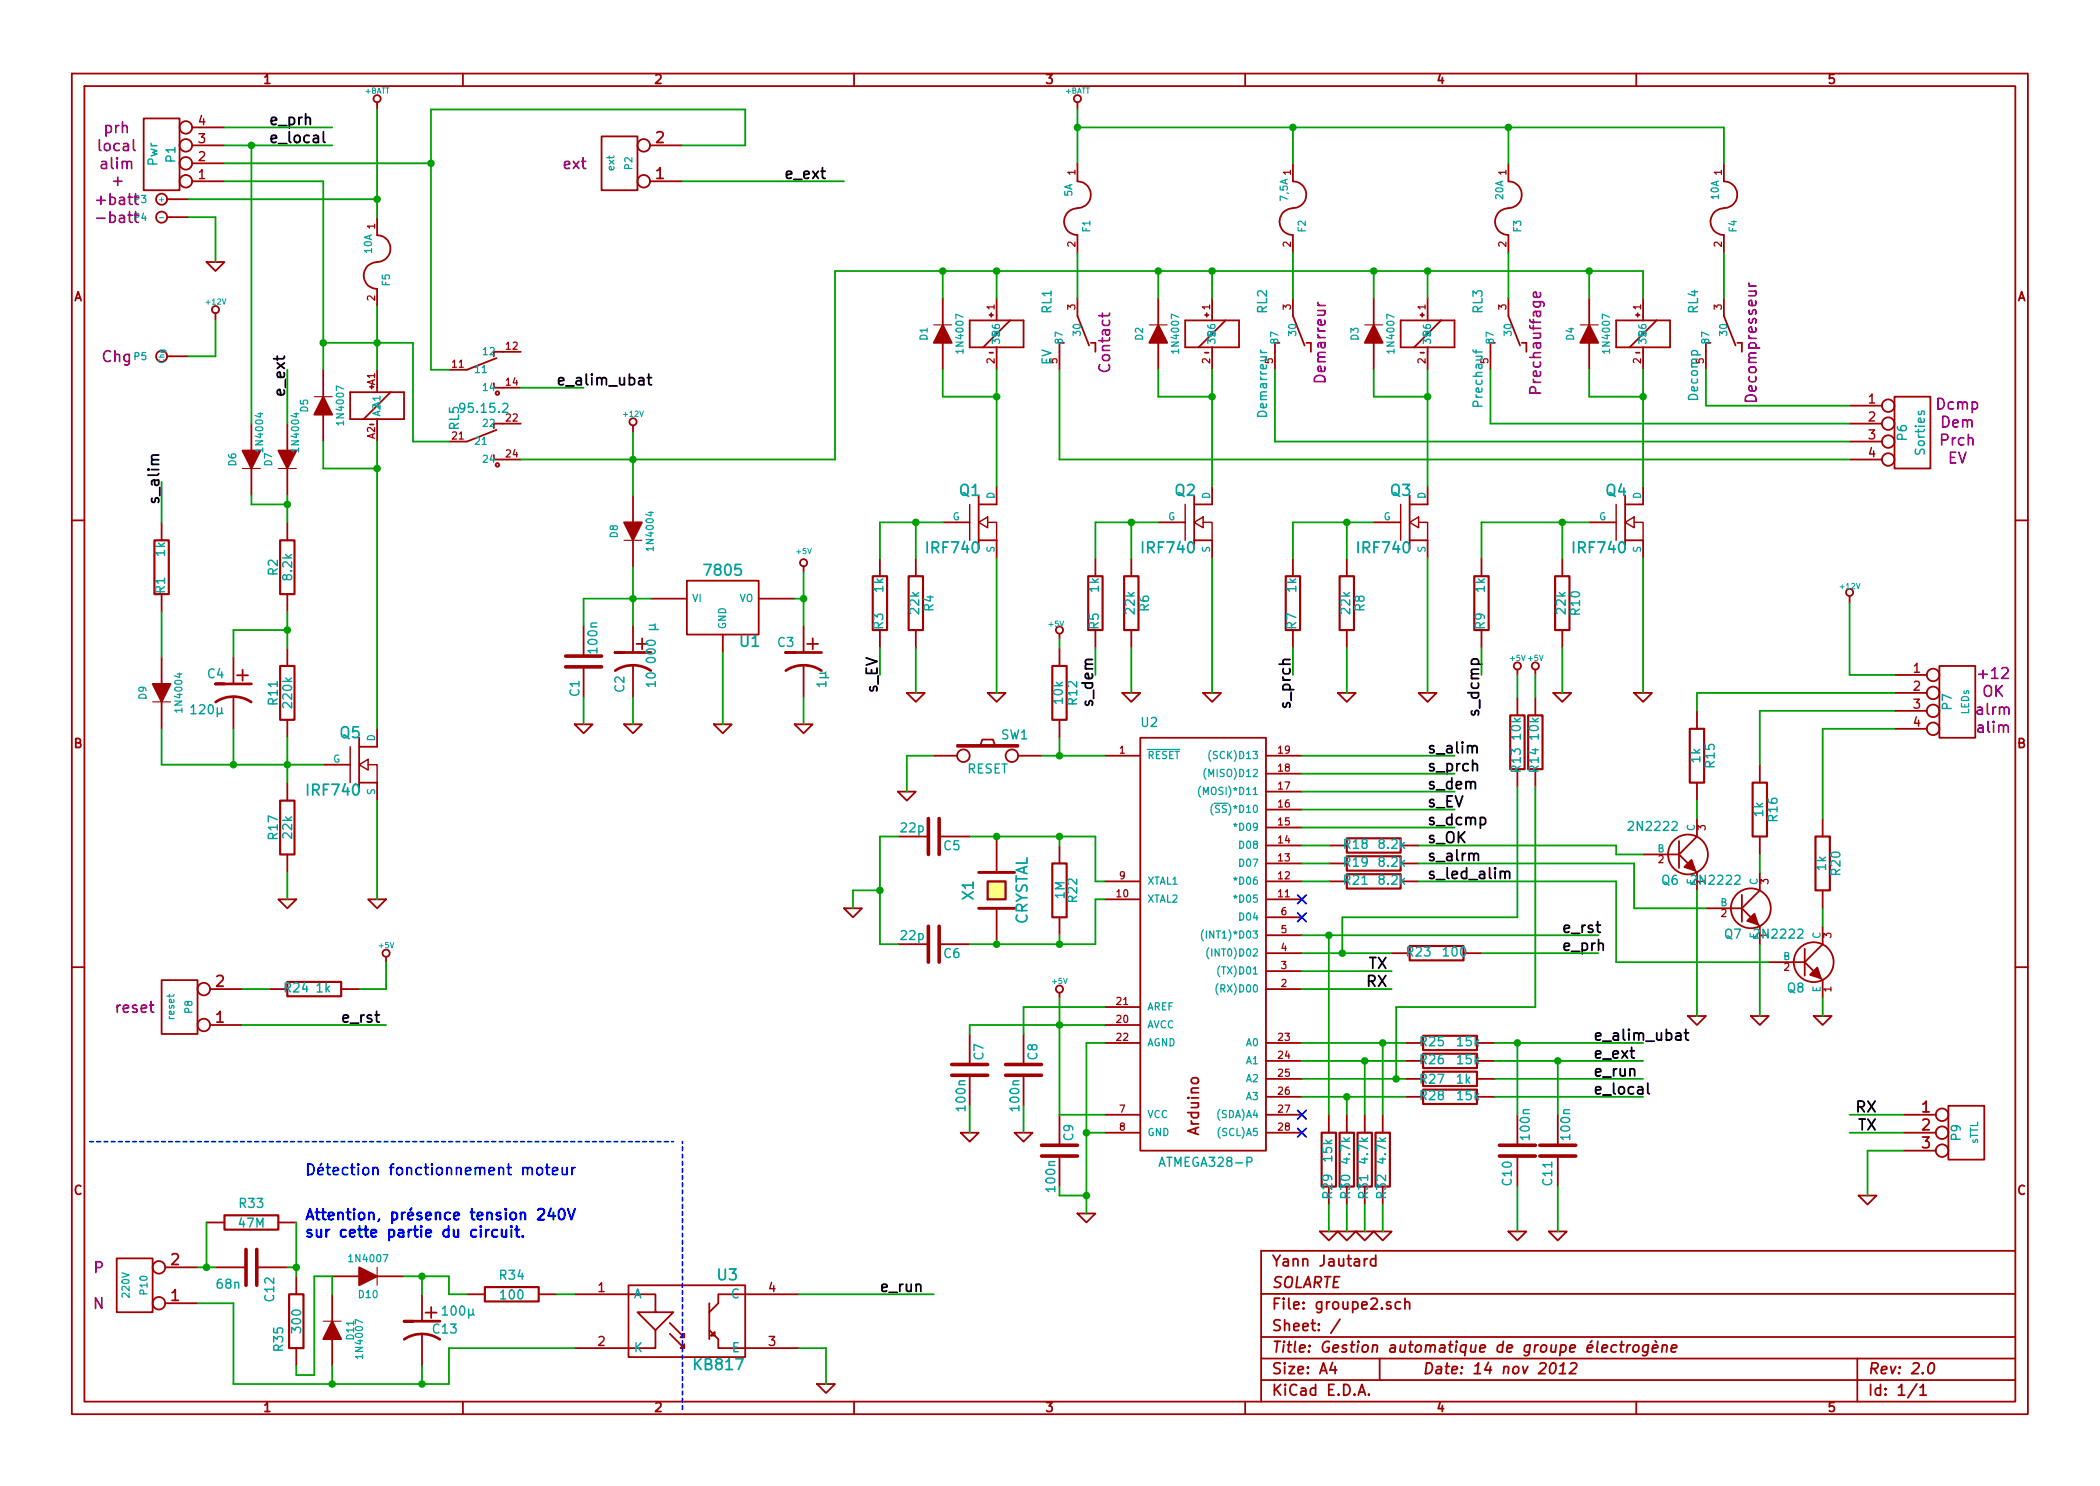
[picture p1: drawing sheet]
EESchema Schematic File Version 2  date mer. 14 nov. 2012 19:55:19 CET
LIBS:groupe2-cache
LIBS:logo_solarte
LIBS:groupe2-cache
EELAYER 27 0
EELAYER END
$Descr A4 11693 8268
encoding utf-8
Sheet 1 1
Title "Gestion automatique de groupe électrogène"
Date "14 nov 2012"
Rev "2.0"
Comp "SOLARTE"
Comment1 "Yann Jautard"
Comment2 ""
Comment3 ""
Comment4 ""
$EndDescr
$Comp
L R R19
U 1 1
P 7650 4800
F 0 "R19" V 7650 4700 50  0000 C CNN
F 1 "8.2k" V 7650 4900 50  0000 C CNN
F 2 "R3" V 7750 4900 50  0001 C CNN
	1    7650 4800
	0    1    1    0   
$EndComp
$Comp
L R R18
U 1 1
P 7650 4700
F 0 "R18" V 7650 4600 50  0000 C CNN
F 1 "8.2k" V 7650 4800 50  0000 C CNN
F 2 "R3" V 7750 4800 50  0001 C CNN
	1    7650 4700
	0    1    1    0   
$EndComp
Text Label 1900 5700 0    60   ~ 0
e_rst
$Comp
L R R24
U 1 1
P 1750 5500
F 0 "R24" V 1750 5400 50  0000 C CNN
F 1 "1k" V 1750 5550 50  0000 C CNN
F 2 "R3" V 1850 5550 50  0001 C CNN
	1    1750 5500
	0    1    1    0   
$EndComp
$Comp
L +5V #PWR01
U 1 1
P 2150 5350
F 0 "#PWR01" H 2150 5440 20  0001 C CNN
F 1 "+5V" H 2150 5440 30  0000 C CNN
	1    2150 5350
	1    0    0    -1  
$EndComp
$Comp
L CONN_2 P8
U 1 1
P 1000 5600
F 0 "P8" V 950 5600 40  0000 C CNN
F 1 "reset" V 1050 5600 40  0000 C CNN
F 2 "bornier2" V 1150 5600 40  0001 C CNN
F 4 "reset" H 1250 5600 60  0000 C CNN "Champ5"
	1    1000 5600
	-1   0    0    1   
$EndComp
$Comp
L R R29
U 1 1
P 7400 6450
F 0 "R29" V 7400 6300 50  0000 C CNN
F 1 "15k" V 7400 6500 50  0000 C CNN
F 2 "R3" V 7500 6450 50  0001 C CNN
	1    7400 6450
	1    0    0    -1  
$EndComp
$Comp
L GND #PWR02
U 1 1
P 7400 6850
F 0 "#PWR02" H 7400 6850 30  0001 C CNN
F 1 "GND" H 7400 6780 30  0001 C CNN
	1    7400 6850
	1    0    0    -1  
$EndComp
Text Label 1500 700  0    60   ~ 0
e_prh
$Comp
L DIODE D7
U 1 1
P 1600 2550
F 0 "D7" H 1600 2650 40  0000 C CNN
F 1 "1N4004" H 1450 2500 40  0000 C CNN
F 2 "D3" H 1450 2600 40  0001 C CNN
	1    1600 2550
	0    -1   1    0   
$EndComp
Text Label 8700 5300 0    60   ~ 0
e_prh
$Comp
L R R23
U 1 1
P 8000 5300
F 0 "R23" V 8000 5200 50  0000 C CNN
F 1 "100" V 8000 5400 50  0000 C CNN
F 2 "R3" V 8100 5400 50  0001 C CNN
	1    8000 5300
	0    1    1    0   
$EndComp
$Comp
L R R12
U 1 1
P 5900 3850
F 0 "R12" V 5980 3850 50  0000 C CNN
F 1 "10k" V 5900 3850 50  0000 C CNN
F 2 "R3" V 6000 3850 50  0001 C CNN
	1    5900 3850
	1    0    0    -1  
$EndComp
$Comp
L +5V #PWR03
U 1 1
P 5900 3550
F 0 "#PWR03" H 5900 3640 20  0001 C CNN
F 1 "+5V" H 5880 3630 30  0000 C CNN
	1    5900 3550
	1    0    0    -1  
$EndComp
Text Label 8875 6000 0    60   ~ 0
e_run
Text Label 8875 5800 0    60   ~ 0
e_alim_ubat
$Comp
L R R25
U 1 1
P 8075 5800
F 0 "R25" V 8075 5700 50  0000 C CNN
F 1 "15k" V 8075 5900 50  0000 C CNN
F 2 "R3" V 8175 5850 50  0001 C CNN
	1    8075 5800
	0    1    1    0   
$EndComp
$Comp
L GND #PWR04
U 1 1
P 7600 6850
F 0 "#PWR04" H 7600 6850 30  0001 C CNN
F 1 "GND" H 7600 6780 30  0001 C CNN
	1    7600 6850
	1    0    0    -1  
$EndComp
$Comp
L R R32
U 1 1
P 7700 6450
F 0 "R32" V 7700 6300 50  0000 C CNN
F 1 "4.7k" V 7700 6500 50  0000 C CNN
F 2 "R3" V 7800 6450 50  0001 C CNN
	1    7700 6450
	1    0    0    -1  
$EndComp
$Comp
L R R28
U 1 1
P 8075 6100
F 0 "R28" V 8075 6000 50  0000 C CNN
F 1 "15k" V 8075 6200 50  0000 C CNN
F 2 "R3" V 8175 6150 50  0001 C CNN
	1    8075 6100
	0    1    1    0   
$EndComp
$Comp
L R R26
U 1 1
P 8075 5900
F 0 "R26" V 8075 5800 50  0000 C CNN
F 1 "15k" V 8075 6000 50  0000 C CNN
F 2 "R3" V 8175 5950 50  0001 C CNN
	1    8075 5900
	0    1    1    0   
$EndComp
$Comp
L GND #PWR05
U 1 1
P 7700 6850
F 0 "#PWR05" H 7700 6850 30  0001 C CNN
F 1 "GND" H 7700 6780 30  0001 C CNN
	1    7700 6850
	1    0    0    -1  
$EndComp
$Comp
L GND #PWR06
U 1 1
P 7500 6850
F 0 "#PWR06" H 7500 6850 30  0001 C CNN
F 1 "GND" H 7500 6780 30  0001 C CNN
	1    7500 6850
	1    0    0    -1  
$EndComp
Text Label 8875 6100 0    60   ~ 0
e_local
Text Label 8875 5900 0    60   ~ 0
e_ext
Text Label 4600 1000 2    60   ~ 0
e_ext
Text Notes 1700 6550 0    60   ~ 0
Détection fonctionnement moteur
Text Notes 1700 6800 0    60   ~ 12
Attention, présence tension 240V\nsur cette partie du circuit.\n
$Comp
L DIODE D11
U 1 1
P 1850 7400
F 0 "D11" H 1850 7500 40  0000 C CNN
F 1 "1N4007" H 1800 7550 40  0000 C CNN
F 2 "D3" H 1850 7400 40  0001 C CNN
	1    1850 7400
	0    1    -1   0   
$EndComp
$Comp
L R R35
U 1 1
P 1650 7350
F 0 "R35" V 1750 7250 50  0000 C CNN
F 1 "300" V 1650 7350 50  0000 C CNN
F 2 "R3" V 1750 7350 50  0001 C CNN
	1    1650 7350
	-1   0    0    -1  
$EndComp
$Comp
L C C12
U 1 1
P 1400 7050
F 0 "C12" H 1450 7150 50  0000 L CNN
F 1 "68n" V 1500 6850 50  0000 L CNN
F 2 "cnp_18x6mm" H 1400 7050 50  0001 C CNN
	1    1400 7050
	0    1    1    0   
$EndComp
$Comp
L R R27
U 1 1
P 8075 6000
F 0 "R27" V 8075 6100 50  0000 C CNN
F 1 "1k" V 8075 5925 50  0000 C CNN
F 2 "R3" V 8175 6000 50  0001 C CNN
	1    8075 6000
	0    -1   -1   0   
$EndComp
$Comp
L R R20
U 1 1
P 10150 4800
F 0 "R20" V 10230 4800 50  0000 C CNN
F 1 "1k" V 10150 4800 50  0000 C CNN
F 2 "R3" V 10250 4800 50  0001 C CNN
	1    10150 4800
	1    0    0    -1  
$EndComp
$Comp
L NPN Q6
U 1 1
P 9350 4750
F 0 "Q6" H 9350 4600 50  0000 R CNN
F 1 "2N2222" H 9350 4900 50  0000 R CNN
F 2 "TO92-123" H 9350 5000 50  0001 C CNN
	1    9350 4750
	1    0    0    -1  
$EndComp
$Comp
L GND #PWR07
U 1 1
P 9450 5650
F 0 "#PWR07" H 9450 5650 30  0001 C CNN
F 1 "GND" H 9450 5580 30  0001 C CNN
	1    9450 5650
	1    0    0    -1  
$EndComp
$Comp
L R R15
U 1 1
P 9450 4200
F 0 "R15" V 9530 4200 50  0000 C CNN
F 1 "1k" V 9450 4200 50  0000 C CNN
F 2 "R3" V 9550 4200 50  0001 C CNN
	1    9450 4200
	1    0    0    -1  
$EndComp
$Comp
L R R16
U 1 1
P 9800 4500
F 0 "R16" V 9880 4500 50  0000 C CNN
F 1 "1k" V 9800 4500 50  0000 C CNN
F 2 "R3" V 9900 4500 50  0001 C CNN
	1    9800 4500
	1    0    0    -1  
$EndComp
$Comp
L GND #PWR08
U 1 1
P 9800 5650
F 0 "#PWR08" H 9800 5650 30  0001 C CNN
F 1 "GND" H 9800 5580 30  0001 C CNN
	1    9800 5650
	1    0    0    -1  
$EndComp
$Comp
L NPN Q7
U 1 1
P 9700 5050
F 0 "Q7" H 9700 4900 50  0000 R CNN
F 1 "2N2222" H 9700 5200 50  0000 R CNN
F 2 "TO92-123" H 9700 5300 50  0001 C CNN
	1    9700 5050
	1    0    0    -1  
$EndComp
$Comp
L +12V #PWR09
U 1 1
P 10300 3350
F 0 "#PWR09" H 10300 3440 20  0001 C CNN
F 1 "+12V" H 10300 3440 30  0000 C CNN
	1    10300 3350
	1    0    0    -1  
$EndComp
$Comp
L CONN_4 P7
U 1 1
P 10900 3900
F 0 "P7" V 10850 3900 50  0000 C CNN
F 1 "LEDs" V 10950 3900 40  0000 C CNN
F 2 "bornier4" V 11050 3900 40  0001 C CNN
F 4 "+12" H 11100 4050 60  0000 C CNN "Champ4"
F 5 "OK" H 11100 3950 60  0000 C CNN "Champ5"
F 6 "alrm" H 11100 3850 60  0000 C CNN "Champ6"
F 7 "alim" H 11100 3750 60  0000 C CNN "Champ7"
	1    10900 3900
	1    0    0    -1  
$EndComp
Text Label 7950 4800 0    60   ~ 0
s_alrm
Text Label 1600 2200 1    60   ~ 0
e_ext
$Comp
L DIODE D6
U 1 1
P 1400 2550
F 0 "D6" H 1400 2650 40  0000 C CNN
F 1 "1N4004" H 1250 2500 40  0000 C CNN
F 2 "D3" H 1250 2600 40  0001 C CNN
	1    1400 2550
	0    -1   1    0   
$EndComp
Text Label 3100 2150 0    60   ~ 0
e_alim_ubat
Text Label 1500 800  0    60   ~ 0
e_local
Text Label 8250 3650 3    60   ~ 0
s_dcmp
Text Label 6100 3650 3    60   ~ 0
s_dem
Text Label 7200 3650 3    60   ~ 0
s_prch
Text Label 7950 4700 0    60   ~ 0
s_OK
$Comp
L R R9
U 1 1
P 8250 3350
F 0 "R9" V 8250 3250 50  0000 C CNN
F 1 "1k" V 8250 3450 50  0000 C CNN
F 2 "R3" V 8350 3450 50  0001 C CNN
	1    8250 3350
	1    0    0    -1  
$EndComp
Text Label 7950 4600 0    60   ~ 0
s_dcmp
Text Label 7950 4300 0    60   ~ 0
s_prch
$Comp
L R R7
U 1 1
P 7200 3350
F 0 "R7" V 7200 3250 50  0000 C CNN
F 1 "1k" V 7200 3450 50  0000 C CNN
F 2 "R3" V 7300 3450 50  0001 C CNN
	1    7200 3350
	1    0    0    -1  
$EndComp
$Comp
L R R5
U 1 1
P 6100 3350
F 0 "R5" V 6100 3250 50  0000 C CNN
F 1 "1k" V 6100 3450 50  0000 C CNN
F 2 "R3" V 6200 3450 50  0001 C CNN
	1    6100 3350
	1    0    0    -1  
$EndComp
Text Label 7950 4400 0    60   ~ 0
s_dem
Text Label 7950 4500 0    60   ~ 0
s_EV
$Comp
L R R3
U 1 1
P 4900 3350
F 0 "R3" V 4900 3250 50  0000 C CNN
F 1 "1k" V 4900 3450 50  0000 C CNN
F 2 "R3" V 5000 3450 50  0001 C CNN
	1    4900 3350
	1    0    0    -1  
$EndComp
Text Label 900  2800 1    60   ~ 0
s_alim
Text Label 7950 4200 0    60   ~ 0
s_alim
Text Label 4900 3650 3    60   ~ 0
s_EV
$Comp
L R R1
U 1 1
P 900 3150
F 0 "R1" V 900 3050 50  0000 C CNN
F 1 "1k" V 900 3250 50  0000 C CNN
F 2 "R3" V 1000 3250 50  0001 C CNN
	1    900  3150
	1    0    0    -1  
$EndComp
$Comp
L CONN_2 P2
U 1 1
P 3450 900
F 0 "P2" V 3400 900 40  0000 C CNN
F 1 "ext" V 3500 900 40  0000 C CNN
F 2 "bornier2" V 3600 900 40  0001 C CNN
F 4 "ext" H 3700 900 60  0000 C CNN "Champ5"
	1    3450 900 
	-1   0    0    1   
$EndComp
$Comp
L R R31
U 1 1
P 7600 6450
F 0 "R31" V 7600 6300 50  0000 C CNN
F 1 "4.7k" V 7600 6500 50  0000 C CNN
F 2 "R3" V 7700 6450 50  0001 C CNN
	1    7600 6450
	1    0    0    -1  
$EndComp
$Comp
L R R30
U 1 1
P 7500 6450
F 0 "R30" V 7500 6300 50  0000 C CNN
F 1 "4.7k" V 7500 6500 50  0000 C CNN
F 2 "R3" V 7600 6450 50  0001 C CNN
	1    7500 6450
	1    0    0    -1  
$EndComp
$Comp
L +5V #PWR010
U 1 1
P 8450 3750
F 0 "#PWR010" H 8450 3840 20  0001 C CNN
F 1 "+5V" H 8450 3840 30  0000 C CNN
	1    8450 3750
	1    0    0    -1  
$EndComp
$Comp
L R R13
U 1 1
P 8450 4125
F 0 "R13" V 8450 4025 50  0000 C CNN
F 1 "10k" V 8450 4200 50  0000 C CNN
F 2 "R3" V 8550 4125 50  0001 C CNN
	1    8450 4125
	1    0    0    -1  
$EndComp
$Comp
L DIODE D10
U 1 1
P 2050 7100
F 0 "D10" H 2050 7200 40  0000 C CNN
F 1 "1N4007" H 2050 7000 40  0000 C CNN
F 2 "D3" H 2050 7100 40  0001 C CNN
	1    2050 7100
	1    0    0    1   
$EndComp
$Comp
L GND #PWR011
U 1 1
P 4600 7700
F 0 "#PWR011" H 4600 7700 30  0001 C CNN
F 1 "GND" H 4600 7630 30  0001 C CNN
	1    4600 7700
	1    0    0    -1  
$EndComp
$Comp
L OPTO-TRANSISTOR4 U3
U 1 1
P 3850 7350
F 0 "U3" H 4050 7600 60  0000 C CNN
F 1 "KB817" H 4000 7100 60  0000 C CNN
F 2 "opto_dil4" H 3850 7350 60  0001 C CNN
	1    3850 7350
	1    0    0    -1  
$EndComp
$Comp
L CONN_2 P10
U 1 1
P 750 7150
F 0 "P10" V 700 7150 40  0000 C CNN
F 1 "220V" V 800 7150 40  0000 C CNN
F 2 "bornier2" V 900 7150 40  0001 C CNN
F 4 "P" H 950 7050 60  0000 C CNN "Champ4"
F 5 "N" H 950 7250 60  0000 C CNN "Champ5"
	1    750  7150
	-1   0    0    1   
$EndComp
$Comp
L GND #PWR012
U 1 1
P 3525 4025
F 0 "#PWR012" H 3525 4025 30  0001 C CNN
F 1 "GND" H 3525 3955 30  0001 C CNN
	1    3525 4025
	1    0    0    -1  
$EndComp
$Comp
L GND #PWR013
U 1 1
P 4475 4025
F 0 "#PWR013" H 4475 4025 30  0001 C CNN
F 1 "GND" H 4475 3955 30  0001 C CNN
	1    4475 4025
	1    0    0    -1  
$EndComp
$Comp
L CP1 C3
U 1 1
P 4475 3675
F 0 "C3" H 4525 3775 50  0000 L CNN
F 1 "1µ" V 4375 3525 50  0000 L CNN
F 2 "C1V5" V 4475 3525 50  0001 C CNN
	1    4475 3675
	-1   0    0    -1  
$EndComp
$Comp
L CONN_4 P6
U 1 1
P 10650 2400
F 0 "P6" V 10600 2400 50  0000 C CNN
F 1 "Sorties" V 10700 2400 50  0000 C CNN
F 2 "bornier4" V 10800 2400 50  0001 C CNN
F 4 "EV" H 10900 2250 60  0000 C CNN "Champ4"
F 5 "Prch" H 10900 2350 60  0000 C CNN "Champ5"
F 6 "Dem" H 10900 2450 60  0000 C CNN "Champ6"
F 7 "Dcmp" H 10900 2550 60  0000 C CNN "Champ7"
	1    10650 2400
	1    0    0    -1  
$EndComp
$Comp
L MOS_N Q5
U 1 1
P 2000 4250
F 0 "Q5" H 2010 4420 60  0000 R CNN
F 1 "IRF740" H 2010 4100 60  0000 R CNN
F 2 "TO220V-GDS" H 2010 4200 60  0001 C CNN
	1    2000 4250
	1    0    0    -1  
$EndComp
$Comp
L MOS_N Q4
U 1 1
P 9050 2900
F 0 "Q4" H 9060 3070 60  0000 R CNN
F 1 "IRF740" H 9060 2750 60  0000 R CNN
F 2 "TO220V-GDS" H 9060 2850 60  0001 C CNN
	1    9050 2900
	1    0    0    -1  
$EndComp
$Comp
L MOS_N Q3
U 1 1
P 7850 2900
F 0 "Q3" H 7860 3070 60  0000 R CNN
F 1 "IRF740" H 7860 2750 60  0000 R CNN
F 2 "TO220V-GDS" H 7860 2850 60  0001 C CNN
	1    7850 2900
	1    0    0    -1  
$EndComp
$Comp
L MOS_N Q2
U 1 1
P 6650 2900
F 0 "Q2" H 6660 3070 60  0000 R CNN
F 1 "IRF740" H 6660 2750 60  0000 R CNN
F 2 "TO220V-GDS" H 6660 2850 60  0001 C CNN
	1    6650 2900
	1    0    0    -1  
$EndComp
$Comp
L CONN_4 P1
U 1 1
P 900 850
F 0 "P1" V 850 850 50  0000 C CNN
F 1 "Pwr" V 950 850 50  0000 C CNN
F 2 "bornier4" V 1050 850 50  0001 C CNN
F 4 "alim" H 1150 900 60  0000 C CNN "Champ4"
F 5 "local" H 1150 800 60  0000 C CNN "Champ7"
F 6 "prh" H 1150 700 60  0000 C CNN "Champ8"
F 7 "+" V 1150 1000 60  0000 C CNN "Champ7"
	1    900  850 
	-1   0    0    1   
$EndComp
$Comp
L GND #PWR014
U 1 1
P 8700 3850
F 0 "#PWR014" H 8700 3850 30  0001 C CNN
F 1 "GND" H 8700 3780 30  0001 C CNN
	1    8700 3850
	1    0    0    -1  
$EndComp
$Comp
L R R10
U 1 1
P 8700 3350
F 0 "R10" V 8780 3350 50  0000 C CNN
F 1 "22k" V 8700 3350 50  0000 C CNN
F 2 "R3" V 8800 3350 50  0001 C CNN
	1    8700 3350
	1    0    0    -1  
$EndComp
$Comp
L GND #PWR015
U 1 1
P 9150 3850
F 0 "#PWR015" H 9150 3850 30  0001 C CNN
F 1 "GND" H 9150 3780 30  0001 C CNN
	1    9150 3850
	1    0    0    -1  
$EndComp
$Comp
L GND #PWR016
U 1 1
P 7950 3850
F 0 "#PWR016" H 7950 3850 30  0001 C CNN
F 1 "GND" H 7950 3780 30  0001 C CNN
	1    7950 3850
	1    0    0    -1  
$EndComp
$Comp
L R R8
U 1 1
P 7500 3350
F 0 "R8" V 7580 3350 50  0000 C CNN
F 1 "22k" V 7500 3350 50  0000 C CNN
F 2 "R3" V 7600 3350 50  0001 C CNN
	1    7500 3350
	1    0    0    -1  
$EndComp
$Comp
L GND #PWR017
U 1 1
P 7500 3850
F 0 "#PWR017" H 7500 3850 30  0001 C CNN
F 1 "GND" H 7500 3780 30  0001 C CNN
	1    7500 3850
	1    0    0    -1  
$EndComp
$Comp
L GND #PWR018
U 1 1
P 6300 3850
F 0 "#PWR018" H 6300 3850 30  0001 C CNN
F 1 "GND" H 6300 3780 30  0001 C CNN
	1    6300 3850
	1    0    0    -1  
$EndComp
$Comp
L R R6
U 1 1
P 6300 3350
F 0 "R6" V 6380 3350 50  0000 C CNN
F 1 "22k" V 6300 3350 50  0000 C CNN
F 2 "R3" V 6400 3350 50  0001 C CNN
	1    6300 3350
	1    0    0    -1  
$EndComp
$Comp
L GND #PWR019
U 1 1
P 6750 3850
F 0 "#PWR019" H 6750 3850 30  0001 C CNN
F 1 "GND" H 6750 3780 30  0001 C CNN
	1    6750 3850
	1    0    0    -1  
$EndComp
$Comp
L GND #PWR020
U 1 1
P 5550 3850
F 0 "#PWR020" H 5550 3850 30  0001 C CNN
F 1 "GND" H 5550 3780 30  0001 C CNN
	1    5550 3850
	1    0    0    -1  
$EndComp
$Comp
L GND #PWR021
U 1 1
P 1600 5000
F 0 "#PWR021" H 1600 5000 30  0001 C CNN
F 1 "GND" H 1600 4930 30  0001 C CNN
	1    1600 5000
	-1   0    0    -1  
$EndComp
$Comp
L R R17
U 1 1
P 1600 4600
F 0 "R17" V 1680 4600 50  0000 C CNN
F 1 "22k" V 1600 4600 50  0000 C CNN
F 2 "R3" V 1700 4600 50  0001 C CNN
	1    1600 4600
	-1   0    0    -1  
$EndComp
$Comp
L +BATT #PWR022
U 1 1
P 6000 600
F 0 "#PWR022" H 6000 550 20  0001 C CNN
F 1 "+BATT" H 6000 700 30  0000 C CNN
	1    6000 600 
	1    0    0    -1  
$EndComp
$Comp
L FUSE F4
U 1 1
P 9600 1150
F 0 "F4" H 9700 1200 40  0000 C CNN
F 1 "10A" H 9500 1100 40  0000 C CNN
F 2 "fus_auto_3522-2" H 9500 1200 40  0001 C CNN
	1    9600 1150
	0    1    1    0   
$EndComp
$Comp
L FUSE F3
U 1 1
P 8400 1150
F 0 "F3" H 8500 1200 40  0000 C CNN
F 1 "20A" H 8300 1100 40  0000 C CNN
F 2 "fus_auto_3522-2" H 8300 1200 40  0001 C CNN
	1    8400 1150
	0    1    1    0   
$EndComp
$Comp
L FUSE F2
U 1 1
P 7200 1150
F 0 "F2" H 7300 1200 40  0000 C CNN
F 1 "7,5A" H 7100 1100 40  0000 C CNN
F 2 "fus_auto_3522-2" H 7100 1200 40  0001 C CNN
	1    7200 1150
	0    1    1    0   
$EndComp
$Comp
L FUSE F1
U 1 1
P 6000 1150
F 0 "F1" H 6100 1200 40  0000 C CNN
F 1 "5A" H 5900 1100 40  0000 C CNN
F 2 "fus_auto_3522-2" H 5900 1200 40  0001 C CNN
	1    6000 1150
	0    1    1    0   
$EndComp
$Comp
L MOS_N Q1
U 1 1
P 5450 2900
F 0 "Q1" H 5460 3070 60  0000 R CNN
F 1 "IRF740" H 5460 2750 60  0000 R CNN
F 2 "TO220V-GDS" H 5460 2850 60  0001 C CNN
	1    5450 2900
	1    0    0    -1  
$EndComp
$Comp
L DIODE D4
U 1 1
P 8850 1850
F 0 "D4" H 8850 1950 40  0000 C CNN
F 1 "1N4007" H 8850 1750 40  0000 C CNN
F 2 "D3" H 8850 1850 40  0001 C CNN
	1    8850 1850
	0    -1   -1   0   
$EndComp
$Comp
L DIODE D3
U 1 1
P 7650 1850
F 0 "D3" H 7650 1950 40  0000 C CNN
F 1 "1N4007" H 7650 1750 40  0000 C CNN
F 2 "D3" H 7650 1850 40  0001 C CNN
	1    7650 1850
	0    -1   -1   0   
$EndComp
$Comp
L DIODE D2
U 1 1
P 6450 1850
F 0 "D2" H 6450 1950 40  0000 C CNN
F 1 "1N4007" H 6450 1750 40  0000 C CNN
F 2 "D3" H 6450 1850 40  0001 C CNN
	1    6450 1850
	0    -1   -1   0   
$EndComp
$Comp
L DIODE D1
U 1 1
P 5250 1850
F 0 "D1" H 5250 1950 40  0000 C CNN
F 1 "1N4007" H 5250 1750 40  0000 C CNN
F 2 "D3" H 5250 1850 40  0001 C CNN
	1    5250 1850
	0    -1   -1   0   
$EndComp
$Comp
L STD_1R RL4
U 1 1
P 9550 1850
F 0 "RL4" H 9300 1700 50  0000 L BNN
F 1 "Decomp" H 9635 1700 50  0000 L BNN
F 2 "relais_auto_1R_faston_TE_1217080-1" H 9600 1650 50  0001 C CNN
F 4 "Decompresseur" H 9600 2050 60  0000 C CNN "fonction"
	1    9550 1850
	0    1    1    0   
$EndComp
$Comp
L STD_1R RL1
U 1 1
P 5950 1850
F 0 "RL1" H 5700 1700 50  0000 L BNN
F 1 "EV" H 6035 1700 50  0000 L BNN
F 2 "relais_auto_1R_faston_TE_1217080-1" H 6000 1650 50  0001 C CNN
F 4 "Contact" H 6000 2050 60  0000 C CNN "fonction"
	1    5950 1850
	0    1    1    0   
$EndComp
$Comp
L STD_1R RL2
U 1 1
P 7150 1850
F 0 "RL2" H 6900 1700 50  0000 L BNN
F 1 "Demarreur" H 7235 1700 50  0000 L BNN
F 2 "relais_auto_1R_faston_TE_1217080-1" H 7200 1650 50  0001 C CNN
F 4 "Demarreur" H 7200 2050 60  0000 C CNN "fonction"
	1    7150 1850
	0    1    1    0   
$EndComp
$Comp
L GND #PWR023
U 1 1
P 1200 1450
F 0 "#PWR023" H 1200 1450 30  0001 C CNN
F 1 "GND" H 1200 1380 30  0001 C CNN
	1    1200 1450
	1    0    0    -1  
$EndComp
$Comp
L +5V #PWR024
U 1 1
P 4475 3175
F 0 "#PWR024" H 4475 3145 20  0001 C CNN
F 1 "+5V" H 4475 3285 30  0000 C CNN
	1    4475 3175
	1    0    0    -1  
$EndComp
$Comp
L +12V #PWR025
U 1 1
P 3525 2400
F 0 "#PWR025" H 3525 2350 20  0001 C CNN
F 1 "+12V" H 3525 2500 30  0000 C CNN
	1    3525 2400
	1    0    0    -1  
$EndComp
$Comp
L DIODE D9
U 1 1
P 900 3850
F 0 "D9" H 900 3950 40  0000 C CNN
F 1 "1N4004" H 900 3750 40  0000 C CNN
F 2 "D3" H 900 3850 40  0001 C CNN
	1    900  3850
	0    -1   1    0   
$EndComp
$Comp
L GND #PWR026
U 1 1
P 2100 5000
F 0 "#PWR026" H 2100 5000 30  0001 C CNN
F 1 "GND" H 2100 4930 30  0001 C CNN
	1    2100 5000
	-1   0    0    -1  
$EndComp
$Comp
L CP1 C4
U 1 1
P 1300 3850
F 0 "C4" H 1350 3950 50  0000 L CNN
F 1 "120µ" H 1350 3750 50  0000 L CNN
F 2 "C1V8" H 1350 3850 50  0001 C CNN
	1    1300 3850
	-1   0    0    -1  
$EndComp
$Comp
L STD_1R RL3
U 1 1
P 8350 1850
F 0 "RL3" H 8100 1700 50  0000 L BNN
F 1 "Prechauf" H 8435 1700 50  0000 L BNN
F 2 "relais_auto_1R_faston_TE_1217080-1" H 8400 1650 50  0001 C CNN
F 4 "Prechauffage" H 8400 2050 60  0000 C CNN "fonction"
	1    8350 1850
	0    1    1    0   
$EndComp
$Comp
L R R2
U 1 1
P 1600 3150
F 0 "R2" V 1680 3150 50  0000 C CNN
F 1 "8.2k" V 1600 3150 50  0000 C CNN
F 2 "R3" V 1700 3150 50  0001 C CNN
	1    1600 3150
	-1   0    0    -1  
$EndComp
$Comp
L R R11
U 1 1
P 1600 3850
F 0 "R11" V 1680 3850 50  0000 C CNN
F 1 "220k" V 1600 3850 50  0000 C CNN
F 2 "R3" V 1700 3850 50  0001 C CNN
	1    1600 3850
	-1   0    0    -1  
$EndComp
$Comp
L R R4
U 1 1
P 5100 3350
F 0 "R4" V 5180 3350 50  0000 C CNN
F 1 "22k" V 5100 3350 50  0000 C CNN
F 2 "R3" V 5200 3350 50  0001 C CNN
	1    5100 3350
	1    0    0    -1  
$EndComp
$Comp
L GND #PWR027
U 1 1
P 5100 3850
F 0 "#PWR027" H 5100 3850 30  0001 C CNN
F 1 "GND" H 5100 3780 30  0001 C CNN
	1    5100 3850
	1    0    0    -1  
$EndComp
$Comp
L DIODE D5
U 1 1
P 1800 2250
F 0 "D5" H 1800 2350 40  0000 C CNN
F 1 "1N4007" H 1800 2150 40  0000 C CNN
F 2 "D3" H 1800 2250 40  0001 C CNN
	1    1800 2250
	0    -1   -1   0   
$EndComp
$Comp
L FUSE F5
U 1 1
P 2100 1450
F 0 "F5" H 2200 1500 40  0000 C CNN
F 1 "10A" H 2000 1400 40  0000 C CNN
F 2 "fus_auto_3522-2" H 2000 1500 40  0001 C CNN
	1    2100 1450
	0    1    1    0   
$EndComp
$Comp
L +BATT #PWR028
U 1 1
P 2100 600
F 0 "#PWR028" H 2100 550 20  0001 C CNN
F 1 "+BATT" H 2100 700 30  0000 C CNN
	1    2100 600 
	1    0    0    -1  
$EndComp
$Comp
L 95.15.2 RL5
U 1 1
P 2500 2250
F 0 "RL5" H 2500 2250 50  0000 L BNN
F 1 "95.15.2" V 2550 2300 50  0000 L BNN
F 2 "relay_finder-95.15.2" H 2500 2400 50  0001 C CNN
	1    2500 2250
	0    1    1    0   
$EndComp
$Comp
L GND #PWR029
U 1 1
P 4025 4025
F 0 "#PWR029" H 4025 4025 30  0001 C CNN
F 1 "GND" H 4025 3955 30  0001 C CNN
	1    4025 4025
	1    0    0    -1  
$EndComp
$Comp
L CONN_1 P3
U 1 1
P 900 1100
F 0 "P3" H 980 1100 40  0000 L CNN
F 1 "+" H 900 1100 30  0000 C CNN
F 2 "borne_vis_Keystone_7698" H 900 1200 30  0001 C CNN
F 4 "+batt" H 1150 1100 60  0000 C CNN "Champ4"
	1    900  1100
	-1   0    0    1   
$EndComp
$Comp
L CONN_1 P4
U 1 1
P 900 1200
F 0 "P4" H 980 1200 40  0000 L CNN
F 1 "-" H 900 1200 30  0000 C CNN
F 2 "borne_vis_Keystone_7698" H 900 1300 30  0001 C CNN
F 4 "-batt" H 1150 1200 60  0000 C CNN "Champ4"
	1    900  1200
	-1   0    0    1   
$EndComp
$Comp
L R R33
U 1 1
P 1400 6800
F 0 "R33" V 1300 6800 50  0000 C CNN
F 1 "47M" V 1410 6800 50  0000 C CNN
F 2 "R3" V 1500 6800 50  0001 C CNN
	1    1400 6800
	0    -1   1    0   
$EndComp
$Comp
L CP1 C13
U 1 1
P 2350 7400
F 0 "C13" H 2150 7400 50  0000 L CNN
F 1 "100µ" H 2050 7500 50  0000 L CNN
F 2 "C1V8" H 2050 7600 50  0001 C CNN
	1    2350 7400
	-1   0    0    -1  
$EndComp
$Comp
L CP1 C2
U 1 1
P 3525 3675
F 0 "C2" V 3600 3500 50  0000 L CNN
F 1 "10 000 µ" V 3425 3525 50  0000 L CNN
F 2 "C1V5" V 3525 3525 50  0001 C CNN
	1    3525 3675
	-1   0    0    -1  
$EndComp
$Comp
L DIODE D8
U 1 1
P 3525 2950
F 0 "D8" H 3525 3050 40  0000 C CNN
F 1 "1N4004" H 3525 2850 40  0000 C CNN
F 2 "D3" H 3375 3000 40  0001 C CNN
	1    3525 2950
	0    -1   1    0   
$EndComp
$Comp
L C C10
U 1 1
P 8450 6400
F 0 "C10" V 8400 6200 50  0000 L CNN
F 1 "100n" V 8500 6450 50  0000 L CNN
F 2 "cnp_18x6mm" H 8450 6400 50  0001 C CNN
	1    8450 6400
	1    0    0    -1  
$EndComp
$Comp
L ATMEGA328-P U2
U 1 1
P 6650 5250
F 0 "U2" H 6350 6450 50  0000 L BNN
F 1 "ATMEGA328-P" H 6450 4000 50  0000 L BNN
F 2 "DIL28" H 6950 6450 50  0001 C CNN
	1    6650 5250
	1    0    0    -1  
$EndComp
$Comp
L 7805 U1
U 1 1
P 4025 3375
F 0 "U1" H 4175 3179 60  0000 C CNN
F 1 "7805" H 4025 3575 60  0000 C CNN
	1    4025 3375
	1    0    0    -1  
$EndComp
$Comp
L CRYSTAL X1
U 1 1
P 5550 4950
F 0 "X1" H 5550 5100 60  0000 C CNN
F 1 "CRYSTAL" H 5550 4800 60  0000 C CNN
	1    5550 4950
	0    -1   -1   0   
$EndComp
$Comp
L GND #PWR030
U 1 1
P 10150 5650
F 0 "#PWR030" H 10150 5650 30  0001 C CNN
F 1 "GND" H 10150 5580 30  0001 C CNN
	1    10150 5650
	1    0    0    -1  
$EndComp
$Comp
L NPN Q8
U 1 1
P 10050 5350
F 0 "Q8" H 10050 5200 50  0000 R CNN
F 1 "2N2222" H 10050 5500 50  0000 R CNN
F 2 "TO92-123" H 10050 5600 50  0001 C CNN
	1    10050 5350
	1    0    0    -1  
$EndComp
$Comp
L R R21
U 1 1
P 7650 4900
F 0 "R21" V 7650 4800 50  0000 C CNN
F 1 "8.2k" V 7650 5000 50  0000 C CNN
F 2 "R3" V 7750 5000 50  0001 C CNN
	1    7650 4900
	0    1    1    0   
$EndComp
Text Label 7950 4900 0    60   ~ 0
s_led_alim
$Comp
L SW_PUSH SW1
U 1 1
P 5500 4200
F 0 "SW1" H 5650 4310 50  0000 C CNN
F 1 "RESET" H 5500 4120 50  0000 C CNN
	1    5500 4200
	1    0    0    -1  
$EndComp
$Comp
L GND #PWR031
U 1 1
P 5050 4400
F 0 "#PWR031" H 5050 4400 30  0001 C CNN
F 1 "GND" H 5050 4330 30  0001 C CNN
	1    5050 4400
	1    0    0    -1  
$EndComp
$Comp
L R R22
U 1 1
P 5900 4950
F 0 "R22" V 5980 4950 50  0000 C CNN
F 1 "1M" V 5910 4950 50  0000 C CNN
F 2 "R3" V 6000 4950 50  0001 C CNN
	1    5900 4950
	1    0    0    -1  
$EndComp
$Comp
L C C5
U 1 1
P 5200 4650
F 0 "C5" V 5150 4500 50  0000 L CNN
F 1 "22p" V 5250 4700 50  0000 L CNN
F 2 "cnp_18x6mm" H 5200 4650 50  0001 C CNN
	1    5200 4650
	0    -1   -1   0   
$EndComp
$Comp
L C C6
U 1 1
P 5200 5250
F 0 "C6" V 5150 5100 50  0000 L CNN
F 1 "22p" V 5250 5300 50  0000 L CNN
F 2 "cnp_18x6mm" H 5200 5250 50  0001 C CNN
	1    5200 5250
	0    -1   -1   0   
$EndComp
$Comp
L GND #PWR032
U 1 1
P 4750 5050
F 0 "#PWR032" H 4750 5050 30  0001 C CNN
F 1 "GND" H 4750 4980 30  0001 C CNN
	1    4750 5050
	1    0    0    -1  
$EndComp
$Comp
L +5V #PWR033
U 1 1
P 5900 5550
F 0 "#PWR033" H 5900 5640 20  0001 C CNN
F 1 "+5V" H 5900 5640 30  0000 C CNN
	1    5900 5550
	1    0    0    -1  
$EndComp
$Comp
L GND #PWR034
U 1 1
P 6050 6750
F 0 "#PWR034" H 6050 6750 30  0001 C CNN
F 1 "GND" H 6050 6680 30  0001 C CNN
	1    6050 6750
	1    0    0    -1  
$EndComp
$Comp
L C C9
U 1 1
P 5900 6400
F 0 "C9" V 5850 6250 50  0000 L CNN
F 1 "100n" V 5950 6450 50  0000 L CNN
F 2 "cnp_18x6mm" H 5900 6400 50  0001 C CNN
	1    5900 6400
	-1   0    0    1   
$EndComp
$Comp
L CONN_3 P9
U 1 1
P 10950 6300
F 0 "P9" V 10900 6300 50  0000 C CNN
F 1 "sTTL" V 11000 6300 40  0000 C CNN
	1    10950 6300
	1    0    0    -1  
$EndComp
$Comp
L GND #PWR035
U 1 1
P 10400 6650
F 0 "#PWR035" H 10400 6650 30  0001 C CNN
F 1 "GND" H 10400 6580 30  0001 C CNN
	1    10400 6650
	1    0    0    -1  
$EndComp
$Comp
L C C8
U 1 1
P 5700 5950
F 0 "C8" V 5650 5800 50  0000 L CNN
F 1 "100n" V 5750 6000 50  0000 L CNN
F 2 "cnp_18x6mm" H 5700 5950 50  0001 C CNN
	1    5700 5950
	-1   0    0    1   
$EndComp
$Comp
L GND #PWR036
U 1 1
P 5700 6300
F 0 "#PWR036" H 5700 6300 30  0001 C CNN
F 1 "GND" H 5700 6230 30  0001 C CNN
	1    5700 6300
	1    0    0    -1  
$EndComp
$Comp
L GND #PWR037
U 1 1
P 8450 6850
F 0 "#PWR037" H 8450 6850 30  0001 C CNN
F 1 "GND" H 8450 6780 30  0001 C CNN
	1    8450 6850
	1    0    0    -1  
$EndComp
$Comp
L C C11
U 1 1
P 8675 6400
F 0 "C11" V 8625 6200 50  0000 L CNN
F 1 "100n" V 8725 6450 50  0000 L CNN
F 2 "cnp_18x6mm" H 8675 6400 50  0001 C CNN
	1    8675 6400
	1    0    0    -1  
$EndComp
$Comp
L GND #PWR038
U 1 1
P 8675 6850
F 0 "#PWR038" H 8675 6850 30  0001 C CNN
F 1 "GND" H 8675 6780 30  0001 C CNN
	1    8675 6850
	1    0    0    -1  
$EndComp
Text Label 10450 6300 2    60   ~ 0
TX
Text Label 7725 5400 2    60   ~ 0
TX
Text Label 7725 5500 2    60   ~ 0
RX
Text Label 10450 6200 2    60   ~ 0
RX
$Comp
L +5V #PWR039
U 1 1
P 8550 3750
F 0 "#PWR039" H 8550 3840 20  0001 C CNN
F 1 "+5V" H 8550 3840 30  0000 C CNN
	1    8550 3750
	1    0    0    -1  
$EndComp
$Comp
L R R14
U 1 1
P 8550 4125
F 0 "R14" V 8550 4025 50  0000 C CNN
F 1 "10k" V 8550 4200 50  0000 C CNN
F 2 "R3" V 8650 4125 50  0001 C CNN
	1    8550 4125
	1    0    0    -1  
$EndComp
Text Label 4900 7200 0    60   ~ 0
e_run
NoConn ~ 7250 5100
NoConn ~ 7250 5000
NoConn ~ 7250 6200
NoConn ~ 7250 6300
$Comp
L C C1
U 1 1
P 3250 3675
F 0 "C1" V 3300 3775 50  0000 L CNN
F 1 "100n" V 3200 3450 50  0000 L CNN
F 2 "cnp_18x6mm" H 3250 3675 50  0001 C CNN
	1    3250 3675
	-1   0    0    1   
$EndComp
$Comp
L GND #PWR040
U 1 1
P 3250 4025
F 0 "#PWR040" H 3250 4025 30  0001 C CNN
F 1 "GND" H 3250 3955 30  0001 C CNN
	1    3250 4025
	1    0    0    -1  
$EndComp
Wire Wire Line
	2150 5350 2150 5500
Wire Wire Line
	2150 5500 2000 5500
Wire Wire Line
	7400 6700 7400 6850
Wire Wire Line
	1250 800  1850 800 
Wire Wire Line
	8250 5300 8900 5300
Wire Wire Line
	7250 5300 7750 5300
Wire Wire Line
	7500 6700 7500 6850
Wire Wire Line
	1250 900  2400 900 
Wire Wire Line
	1100 7250 1300 7250
Wire Wire Line
	3800 800  4150 800 
Wire Wire Line
	4150 800  4150 600 
Wire Wire Line
	4600 7700 4600 7500
Wire Wire Line
	4600 7500 4450 7500
Connection ~ 2350 7700
Wire Wire Line
	3200 7500 2500 7500
Wire Wire Line
	2500 7500 2500 7700
Wire Wire Line
	10550 4050 10150 4050
Wire Wire Line
	9450 4950 9450 5650
Wire Wire Line
	9450 4450 9450 4550
Wire Wire Line
	9800 4750 9800 4850
Connection ~ 1400 800 
Wire Wire Line
	1400 2350 1400 800 
Wire Wire Line
	1400 2750 1400 2800
Wire Wire Line
	1400 2800 1600 2800
Connection ~ 7500 2900
Wire Wire Line
	7200 2900 7650 2900
Connection ~ 8700 2900
Wire Wire Line
	8250 2900 8850 2900
Connection ~ 5100 2900
Wire Wire Line
	4900 2900 5250 2900
Wire Wire Line
	2900 2150 3250 2150
Wire Wire Line
	2100 2450 2100 4050
Wire Wire Line
	2500 2450 2300 2450
Wire Wire Line
	2300 2450 2300 1900
Wire Wire Line
	2300 1900 1800 1900
Wire Wire Line
	10300 2350 8300 2350
Wire Wire Line
	8300 2350 8300 2050
Wire Wire Line
	10300 2550 5900 2550
Wire Wire Line
	5900 2550 5900 2050
Connection ~ 2100 1900
Wire Wire Line
	1800 1000 1800 2050
Wire Wire Line
	6000 600  6000 900 
Wire Wire Line
	1300 4050 1300 4250
Wire Wire Line
	1600 4850 1600 5000
Wire Wire Line
	5100 3100 5100 2900
Connection ~ 2100 1100
Wire Wire Line
	2100 600  2100 1200
Connection ~ 7200 700 
Wire Wire Line
	7200 700  7200 900 
Wire Wire Line
	9600 700  9600 900 
Wire Wire Line
	6000 700  9600 700 
Wire Wire Line
	8400 1400 8400 1650
Wire Wire Line
	6000 1650 6000 1400
Connection ~ 6450 1500
Connection ~ 5550 1500
Wire Wire Line
	4650 1500 9150 1500
Connection ~ 8850 1500
Connection ~ 6750 2200
Wire Wire Line
	6750 2200 6450 2200
Wire Wire Line
	6450 2200 6450 2050
Connection ~ 9150 2200
Wire Wire Line
	9150 2200 8850 2200
Wire Wire Line
	8850 2200 8850 2050
Wire Wire Line
	7950 2050 7950 2700
Wire Wire Line
	5550 2050 5550 2700
Wire Wire Line
	5250 1500 5250 1650
Connection ~ 7950 1500
Wire Wire Line
	7650 1500 7650 1650
Connection ~ 6750 1500
Wire Wire Line
	6750 1500 6750 1650
Wire Wire Line
	9150 1500 9150 1650
Wire Wire Line
	2100 4450 2100 5000
Wire Wire Line
	1600 3400 1600 3600
Wire Wire Line
	1600 4100 1600 4350
Wire Wire Line
	5100 3600 5100 3850
Connection ~ 1600 3500
Connection ~ 1600 4250
Wire Wire Line
	6450 1500 6450 1650
Wire Wire Line
	8850 1650 8850 1500
Wire Wire Line
	7950 1500 7950 1650
Wire Wire Line
	6750 2050 6750 2700
Wire Wire Line
	9150 2050 9150 2700
Wire Wire Line
	7650 2050 7650 2200
Wire Wire Line
	7650 2200 7950 2200
Connection ~ 7950 2200
Wire Wire Line
	5250 2050 5250 2200
Wire Wire Line
	5250 2200 5550 2200
Connection ~ 5550 2200
Connection ~ 7650 1500
Wire Wire Line
	7200 1400 7200 1650
Wire Wire Line
	9600 1650 9600 1400
Wire Wire Line
	8400 700  8400 900 
Connection ~ 8400 700 
Connection ~ 6000 700 
Wire Wire Line
	2100 1700 2100 2050
Wire Wire Line
	1200 1200 1200 1450
Wire Wire Line
	1050 1200 1200 1200
Wire Wire Line
	5550 3100 5550 3850
Wire Wire Line
	6750 3100 6750 3850
Wire Wire Line
	6300 3600 6300 3850
Wire Wire Line
	6300 3100 6300 2900
Wire Wire Line
	7500 3100 7500 2900
Wire Wire Line
	7500 3600 7500 3850
Wire Wire Line
	7950 3100 7950 3850
Wire Wire Line
	9150 3100 9150 3850
Wire Wire Line
	8700 3600 8700 3850
Wire Wire Line
	8700 3100 8700 2900
Wire Wire Line
	1300 3650 1300 3500
Wire Wire Line
	1300 3500 1600 3500
Wire Wire Line
	900  4050 900  4250
Wire Wire Line
	900  4250 1800 4250
Connection ~ 1300 4250
Wire Wire Line
	1800 2450 1800 2600
Wire Wire Line
	1800 2600 2100 2600
Connection ~ 2100 2600
Wire Wire Line
	10300 2450 7100 2450
Wire Wire Line
	7100 2450 7100 2050
Wire Wire Line
	9500 2050 9500 2250
Wire Wire Line
	9500 2250 10300 2250
Wire Wire Line
	2400 2050 2500 2050
Wire Wire Line
	4475 3875 4475 4025
Wire Wire Line
	900  3400 900  3650
Wire Wire Line
	6100 2900 6450 2900
Connection ~ 6300 2900
Wire Wire Line
	1600 2750 1600 2900
Connection ~ 1600 2800
Wire Wire Line
	10550 3750 10300 3750
Wire Wire Line
	10300 3750 10300 3350
Wire Wire Line
	9800 5250 9800 5650
Wire Wire Line
	10550 3850 9450 3850
Wire Wire Line
	9450 3850 9450 3950
Wire Wire Line
	10550 3950 9800 3950
Wire Wire Line
	9800 3950 9800 4250
Wire Wire Line
	10150 4050 10150 4550
Wire Wire Line
	2350 7100 2350 7200
Wire Wire Line
	2350 7700 2350 7600
Wire Wire Line
	2500 7100 2500 7200
Wire Wire Line
	2250 7100 2500 7100
Connection ~ 2350 7100
Wire Wire Line
	1300 7250 1300 7700
Wire Wire Line
	1300 7700 2500 7700
Wire Notes Line
	3800 6350 3800 7850
Wire Wire Line
	3800 1000 4700 1000
Wire Wire Line
	2400 600  2400 2050
Wire Wire Line
	4150 600  2400 600 
Wire Wire Line
	7700 6700 7700 6850
Wire Wire Line
	7600 6700 7600 6850
Wire Wire Line
	1250 700  1850 700 
Wire Wire Line
	1350 5500 1500 5500
Wire Wire Line
	1350 5700 2150 5700
Connection ~ 7475 5300
Wire Wire Line
	1050 1100 2100 1100
Wire Wire Line
	1250 1000 1800 1000
Connection ~ 1800 1900
Wire Wire Line
	1600 2050 1600 2350
Wire Wire Line
	1850 7600 1850 7700
Connection ~ 1850 7700
Wire Wire Line
	1850 7200 1850 7100
Wire Wire Line
	1650 7600 1650 7650
Wire Wire Line
	1650 7650 1750 7650
Wire Wire Line
	1750 7650 1750 7100
Wire Wire Line
	1750 7100 1850 7100
Wire Wire Line
	1100 7050 1200 7050
Wire Wire Line
	1150 6800 1150 7050
Connection ~ 1150 7050
Wire Wire Line
	1600 7050 1650 7050
Wire Wire Line
	1650 6800 1650 7100
Connection ~ 1650 7050
Wire Wire Line
	2900 2550 4650 2550
Wire Wire Line
	4425 3325 4475 3325
Wire Wire Line
	4475 3175 4475 3475
Connection ~ 4475 3325
Connection ~ 3525 3325
Wire Wire Line
	3525 3875 3525 4025
Wire Wire Line
	3250 3325 3625 3325
Wire Wire Line
	4025 3625 4025 4025
Wire Wire Line
	7250 4200 8100 4200
Wire Wire Line
	7250 4300 8100 4300
Wire Wire Line
	7250 4400 8100 4400
Wire Wire Line
	7250 4500 8100 4500
Wire Wire Line
	7250 4600 8100 4600
Wire Wire Line
	7250 4700 7400 4700
Wire Wire Line
	7400 4800 7250 4800
Wire Wire Line
	7900 4700 9000 4700
Wire Wire Line
	7900 4800 9100 4800
Wire Wire Line
	10150 5050 10150 5150
Wire Wire Line
	10150 5550 10150 5650
Wire Wire Line
	7250 4900 7400 4900
Wire Wire Line
	7900 4900 9000 4900
Wire Wire Line
	5200 4200 5050 4200
Wire Wire Line
	5050 4200 5050 4400
Wire Wire Line
	5900 3550 5900 3600
Wire Wire Line
	5900 4100 5900 4200
Connection ~ 5900 4200
Wire Wire Line
	5800 4200 6150 4200
Wire Wire Line
	5400 4650 6100 4650
Wire Wire Line
	6100 4650 6100 4900
Wire Wire Line
	6100 4900 6150 4900
Wire Wire Line
	5400 5250 6100 5250
Wire Wire Line
	6100 5250 6100 5000
Wire Wire Line
	6100 5000 6150 5000
Wire Wire Line
	5900 4650 5900 4700
Connection ~ 5900 4650
Wire Wire Line
	5900 5200 5900 5250
Connection ~ 5900 5250
Connection ~ 5550 4650
Connection ~ 5550 5250
Wire Wire Line
	4900 5250 5000 5250
Wire Wire Line
	4900 4650 4900 5250
Wire Wire Line
	4900 4650 5000 4650
Wire Wire Line
	4750 5050 4750 4950
Wire Wire Line
	4750 4950 4900 4950
Connection ~ 4900 4950
Wire Wire Line
	5400 5700 6150 5700
Wire Wire Line
	5900 5550 5900 6200
Wire Wire Line
	5900 6200 6150 6200
Connection ~ 5900 5700
Wire Wire Line
	6150 5800 6050 5800
Wire Wire Line
	6050 5800 6050 6750
Wire Wire Line
	6150 6300 6050 6300
Connection ~ 6050 6300
Wire Wire Line
	5900 6600 5900 6650
Wire Wire Line
	5900 6650 6050 6650
Connection ~ 6050 6650
Wire Wire Line
	10600 6400 10400 6400
Wire Wire Line
	10400 6400 10400 6650
Wire Wire Line
	5700 5750 5700 5600
Wire Wire Line
	5700 5600 6150 5600
Wire Wire Line
	5700 6150 5700 6300
Wire Wire Line
	7250 6100 7825 6100
Wire Wire Line
	7700 6200 7700 5800
Connection ~ 7700 5800
Wire Wire Line
	7500 6100 7500 6200
Connection ~ 7500 6100
Wire Wire Line
	9000 4900 9000 5350
Wire Wire Line
	9000 5350 9850 5350
Wire Wire Line
	9100 4800 9100 5050
Wire Wire Line
	9100 5050 9500 5050
Wire Wire Line
	9000 4700 9000 4750
Wire Wire Line
	9000 4750 9150 4750
Wire Wire Line
	7600 6200 7600 5900
Connection ~ 7600 5900
Wire Wire Line
	8450 6600 8450 6850
Wire Wire Line
	8675 6600 8675 6850
Wire Wire Line
	10600 6300 10300 6300
Wire Wire Line
	10600 6200 10300 6200
Wire Wire Line
	7250 5500 7750 5500
Wire Wire Line
	7250 5400 7750 5400
Wire Wire Line
	8450 3875 8450 3750
Wire Wire Line
	7475 5300 7475 5100
Wire Wire Line
	7475 5100 8450 5100
Wire Wire Line
	8450 5100 8450 4375
Wire Wire Line
	8550 3875 8550 3750
Wire Wire Line
	4450 7200 5200 7200
Wire Wire Line
	3250 3875 3250 4025
Wire Wire Line
	3250 3475 3250 3325
Connection ~ 2400 900 
Wire Wire Line
	4900 3600 4900 3750
Wire Wire Line
	6100 3600 6100 3750
Wire Wire Line
	7200 3600 7200 3750
Wire Wire Line
	8250 3600 8250 3750
Wire Wire Line
	8250 3100 8250 2900
Wire Wire Line
	7200 3100 7200 2900
Wire Wire Line
	6100 3100 6100 2900
Wire Wire Line
	4900 3100 4900 2900
Wire Wire Line
	7250 6000 7825 6000
Connection ~ 7775 6000
Wire Wire Line
	3525 2400 3525 2750
Wire Wire Line
	3525 3150 3525 3475
Connection ~ 3525 2550
Wire Wire Line
	4650 2550 4650 1500
Connection ~ 5250 1500
Wire Wire Line
	5550 1500 5550 1650
$Comp
L CONN_1 P5
U 1 1
P 900 1975
F 0 "P5" H 980 1975 40  0000 L CNN
F 1 "Chg" V 900 1975 30  0000 C CNN
F 2 "borne_vis_Keystone_7698" H 900 2075 30  0001 C CNN
F 4 "Chg" H 1150 1975 60  0000 C CNN "Champ4"
	1    900  1975
	-1   0    0    1   
$EndComp
$Comp
L +12V #PWR041
U 1 1
P 1200 1775
F 0 "#PWR041" H 1200 1725 20  0001 C CNN
F 1 "+12V" H 1200 1875 30  0000 C CNN
	1    1200 1775
	1    0    0    -1  
$EndComp
Wire Wire Line
	1050 1975 1200 1975
Wire Wire Line
	1200 1975 1200 1775
Wire Wire Line
	7250 5800 7825 5800
Wire Wire Line
	8325 5800 9150 5800
Wire Wire Line
	7250 5900 7825 5900
Wire Wire Line
	8325 5900 9150 5900
Wire Wire Line
	8325 6000 9150 6000
Wire Wire Line
	8325 6100 9150 6100
Wire Wire Line
	7775 6000 7775 5600
Wire Wire Line
	7775 5600 8550 5600
Wire Wire Line
	8550 5600 8550 4375
Text Label 8700 5200 0    60   ~ 0
e_rst
Wire Wire Line
	7250 5200 8900 5200
Wire Wire Line
	900  2900 900  2675
Wire Wire Line
	7400 6200 7400 5200
Connection ~ 7400 5200
Wire Wire Line
	8450 6200 8450 5800
Connection ~ 8450 5800
Wire Wire Line
	8675 6200 8675 5900
Connection ~ 8675 5900
$Comp
L C C7
U 1 1
P 5400 5950
F 0 "C7" V 5350 5800 50  0000 L CNN
F 1 "100n" V 5450 6000 50  0000 L CNN
F 2 "cnp_18x6mm" H 5400 5950 50  0001 C CNN
	1    5400 5950
	-1   0    0    1   
$EndComp
$Comp
L GND #PWR042
U 1 1
P 5400 6300
F 0 "#PWR042" H 5400 6300 30  0001 C CNN
F 1 "GND" H 5400 6230 30  0001 C CNN
	1    5400 6300
	1    0    0    -1  
$EndComp
Wire Wire Line
	5400 6150 5400 6300
Wire Wire Line
	5400 5750 5400 5700
$Comp
L R R34
U 1 1
P 2850 7200
F 0 "R34" V 2750 7200 50  0000 C CNN
F 1 "100" V 2860 7200 50  0000 C CNN
F 2 "R3" V 2950 7200 50  0001 C CNN
	1    2850 7200
	0    -1   1    0   
$EndComp
Wire Wire Line
	3100 7200 3200 7200
Wire Wire Line
	2500 7200 2600 7200
Wire Notes Line
	3750 6350 500  6350
$EndSCHEMATC
